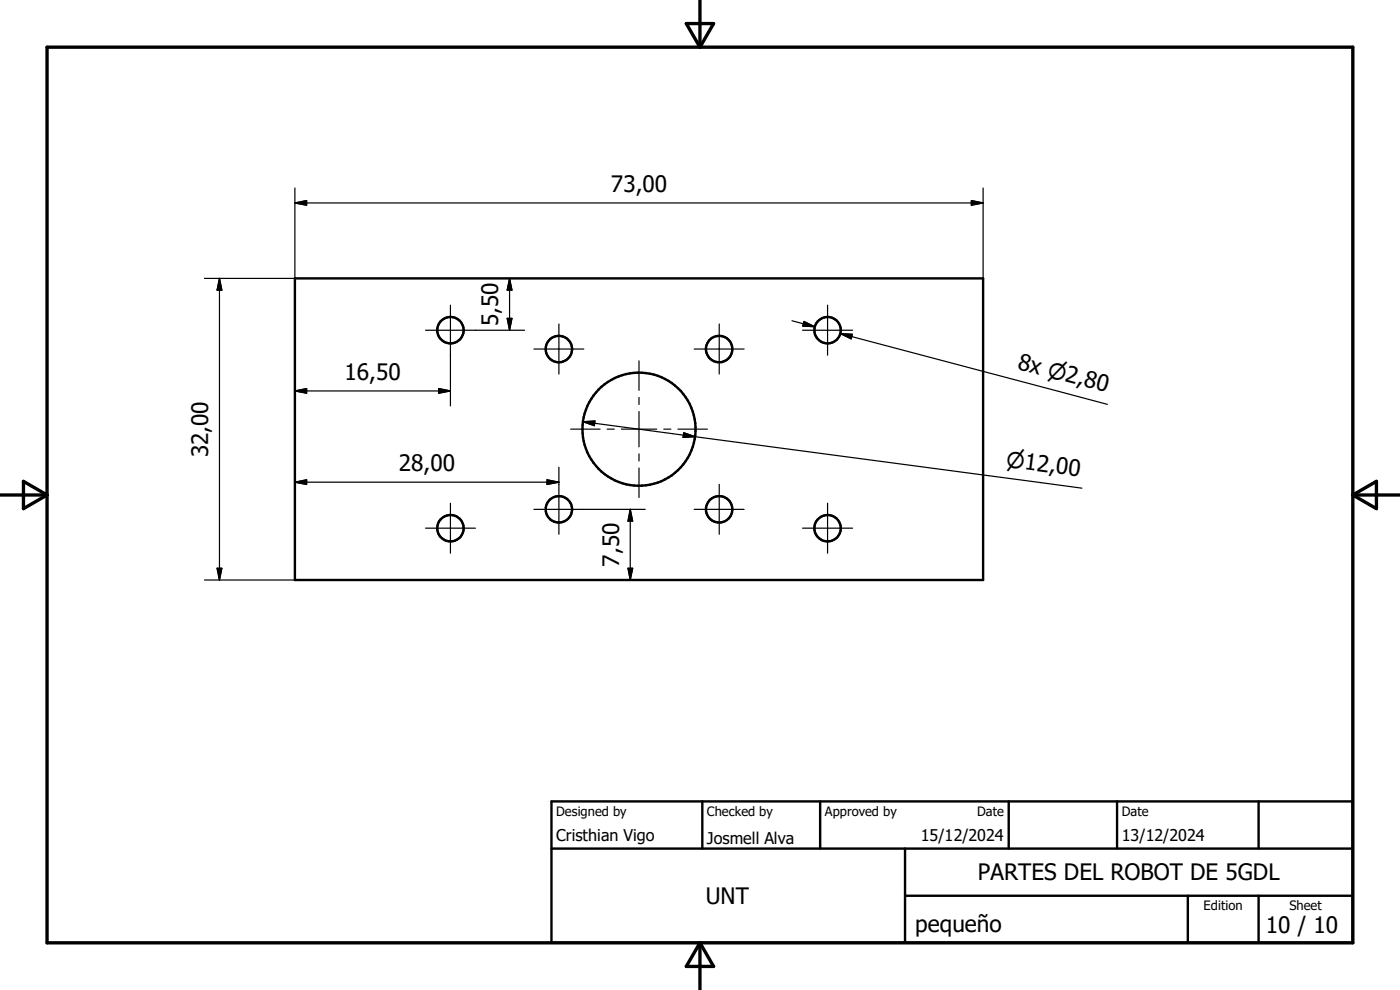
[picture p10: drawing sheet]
<svg xmlns="http://www.w3.org/2000/svg" width="297mm" height="210mm" viewBox="0 0 297 210" stroke-linecap="round" stroke-linejoin="round" font-family="sans-serif">
<g fill="none" stroke="#000" stroke-width=".51">
<path d="M62.6 59.1h146v63.9h-146zM117 170h170v30h-170zM149 170v10M174 170v10M214 170v10M237 170v10M267 170v10M117 180h170M192 190h95M192 180v20M252 190v10M267 190v10"/>
<circle cx="95.6" cy="70.1" r="2.8"/>
<circle cx="118.6" cy="74" r="2.79"/>
<circle cx="152.6" cy="74.1" r="2.8"/>
<circle cx="175.6" cy="70" r="2.81"/>
<circle cx="135.6" cy="91.1" r="12"/>
<circle cx="95.6" cy="112.1" r="2.81"/>
<circle cx="118.6" cy="108" r="2.8"/>
<circle cx="152.6" cy="108" r="2.8"/>
<circle cx="175.6" cy="112.1" r="2.8"/>
</g>
<path d="M10 10h277v190h-277zM145.6 5h5.8l-2.9 5zM148.5 0v10M0 105h10M5 102.1l5 2.9-5 2.9zM287 105h10M287 105l5-2.9v5.8zM148.5 200v10M148.5 200l2.9 5h-5.8z" fill="none" stroke="#000" stroke-width=".71"/>
<g fill="none" stroke="#000" stroke-width=".25">
<path d="M62.6 39.9v19.2h-19.2M208.6 39.9v19.2M46.6 59.1v63.9M46.6 59.1l.5 2.4h-1zM62.6 43.1h146M62.6 43.1l2.5-.6v1zM108.1 59.1l.5 2.4h-1zM108.1 59.1v11M206.1 42.5l2.5 .6-2.5 .4zM90.3 70.1h21M95.6 64.7v21.4M107.6 67.5h1l-.5 2.6z"/>
<path d="M113.3 74h10.6M118.6 68.7v10.7M135.6 76.6v6.2M147.3 74h10.6M152.6 68.7v10.7M168 68l4.9 1.3M170.3 70.1h10.6M170.6 68.2l2.3 1.1-2.6-.1zM175.6 64.7v10.6M178.3 70.8l2.4 .6M178.3 70.8l2.5 .1-.2 1zM178.3 70.8l56.6 15"/>
<path d="M62.6 82.9l2.5-.5v1zM62.6 82.9h33M93.1 82.4l2.5 .5-2.5 .5zM118.6 99.1v14.2M121.1 91h6.2M123.7 89.5l105.8 14.1M123.7 89.5l2.5-.2-.1 1zM128.8 91h1.5M131.8 91h7.5M135.6 84.3v1.5M135.6 87.3v7.5M135.6 96.3v1.5"/>
<path d="M135.6 99.3v6.2M140.8 91h1.5M143.8 91h6.3M145.1 91.8l2.3 .8-2.5 .2zM62.6 102.3l2.5-.5v1zM62.6 102.3h56M90.3 112h10.6M95.6 106.8v10.6M113.3 108.1h23.6M116.1 101.8l2.5 .5-2.5 .5zM133.7 108.1v14.9M133.7 108.1l.5 2.4h-1z"/>
<path d="M147.3 108.1h10.6M152.6 102.7v10.6M170.3 112h10.6M175.6 106.8v10.6M43.4 123h19.2M46.1 120.6h1l-.5 2.4zM133.2 120.6h1l-.5 2.4z"/>
</g>
<g fill="#000" stroke="#000" stroke-width=".25">
<path d="M62.6 43.1l2.5-.6v1zM206.1 42.5l2.5 .6-2.5 .4zM46.6 59.1l.5 2.4h-1zM107.6 67.5h1l-.5 2.6zM108.1 59.1l.5 2.4h-1zM170.6 68.2l2.3 1.1-2.6-.1zM178.3 70.8l2.5 .1-.2 1zM62.6 82.9l2.5-.5v1zM93.1 82.4l2.5 .5-2.5 .5zM123.7 89.5l2.5-.2-.1 1zM145.1 91.8l2.3 .8-2.5 .2zM62.6 102.3l2.5-.5v1z"/>
<path d="M116.1 101.8l2.5 .5-2.5 .5zM133.7 108.1l.5 2.4h-1zM46.1 120.6h1l-.5 2.4zM133.2 120.6h1l-.5 2.4z"/>
</g>
<g font-size="4.8">
<text x="129.6" y="40.7">73,00</text>
<text x="105.7" y="69.2" transform="rotate(-90 105.7 69.2)">5,50</text>
<text x="73.1" y="80.6">16,50</text>
<text x="215.7" y="78.2" transform="rotate(15 215.7 78.2)">8x n2,80</text>
<text x="44.2" y="97" transform="rotate(-90 44.2 97)">32,00</text>
<text x="84.6" y="99.9">28,00</text>
<text x="131.4" y="120.2" transform="rotate(-90 131.4 120.2)">7,50</text>
<text x="149.7" y="191.8">UNT</text>
<text x="207.5" y="186.7">PARTES DEL ROBOT DE 5GDL</text>
<text x="194.2" y="197.7">pequeño</text>
<text x="268.6" y="198">10 / 10</text>
</g>
<text font-size="4.6" x="213.3" y="99" transform="rotate(7 213.3 99)">n12,00</text>
<g font-size="3.4">
<text x="118" y="178.3">Cristhian Vigo</text>
<text x="150" y="178.9">Josmell Alva</text>
<text x="195.4" y="178.5">15/12/2024</text>
<text x="238" y="178.5">13/12/2024</text>
</g>
<g font-size="2.7">
<text x="118" y="173.1">Designed by</text>
<text x="150" y="173.1">Checked by</text>
<text x="175" y="173.1">Approved by</text>
<text x="207.3" y="173">Date</text>
<text x="238" y="173">Date</text>
<text x="255.4" y="193.1">Edition</text>
<text x="273.6" y="193.1">Sheet</text>
</g>
</svg>
